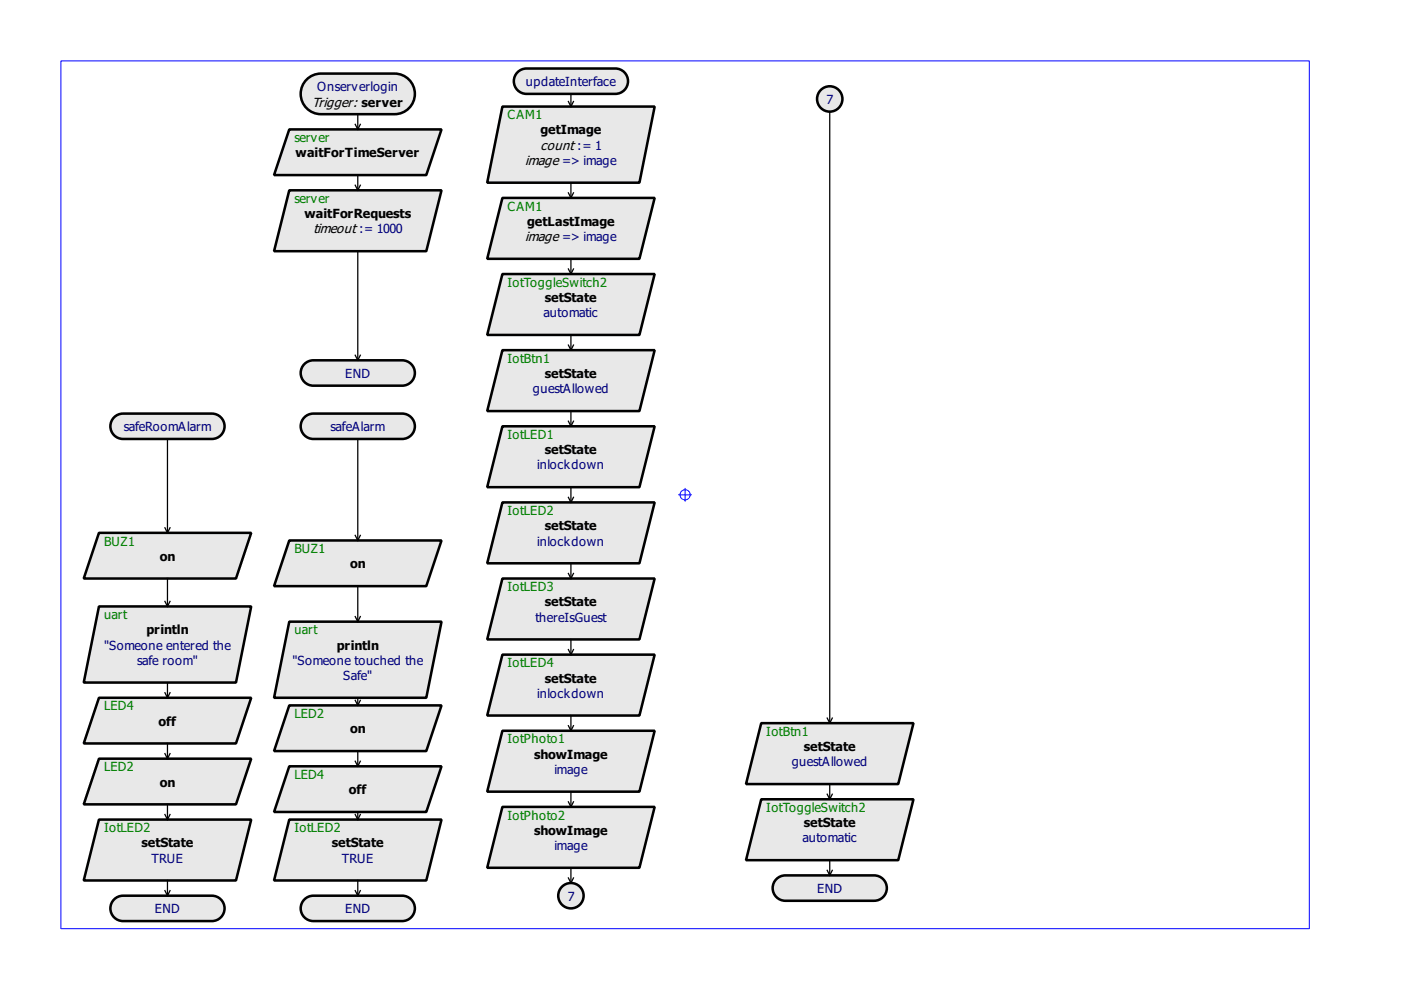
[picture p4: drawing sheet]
<svg xmlns="http://www.w3.org/2000/svg" width="297mm" height="210mm" viewBox="0 0 297 210" stroke-linecap="round" stroke-linejoin="round" font-family="sans-serif">
<path d="M12.9 12.9h264.7v184h-264.7z" fill-rule="evenodd" fill="#fff" stroke="#00f" stroke-width=".21"/>
<g fill="none" stroke="#00f" stroke-width=".21">
<path d="M143.9 104.9h2.7M145.3 103.6v2.7"/>
<circle cx="145.3" cy="104.9" r="1.08"/>
</g>
<g fill="#e8e8e8" stroke="#000" stroke-width=".54">
<path d="M64.3 88.7a2.68 2.68 0 0 1 2.1-1h18.9a2.69 2.69 0 0 1 2.7 2.7 2.69 2.69 0 0 1-2.7 2.7h-18.9a2.69 2.69 0 0 1-2.4-1.6 2.69 2.69 0 0 1 .3-2.8z" fill-rule="evenodd"/>
<path d="M64.3 190.9a2.68 2.68 0 0 1 2.1-1h18.9a2.69 2.69 0 0 1 2.7 2.7 2.69 2.69 0 0 1-2.7 2.7h-18.9a2.69 2.69 0 0 1-2.4-1.5 2.69 2.69 0 0 1 .3-2.9z" fill-rule="evenodd"/>
<path d="M61.3 131.8h32.3l-3.2 16.1h-32.3z" fill-rule="evenodd"/>
<path d="M61.3 149.6h32.3l-3.2 9.6h-32.3z" fill-rule="evenodd"/>
<path d="M61.3 162.5h32.3l-3.2 9.7h-32.3z" fill-rule="evenodd"/>
<path d="M64.8 17.1a4.3 4.3 0 0 1 3.3-1.5h15.6a4.3 4.3 0 0 1 4.3 4.3 4.3 4.3 0 0 1-4.3 4.3h-15.6a4.3 4.3 0 0 1-3.9-2.5 4.3 4.3 0 0 1 .6-4.6z" fill-rule="evenodd"/>
<path d="M64.3 77.4a2.68 2.68 0 0 1 2.1-1h18.9a2.69 2.69 0 0 1 2.7 2.7 2.69 2.69 0 0 1-2.7 2.7h-18.9a2.69 2.69 0 0 1-2.4-1.6 2.69 2.69 0 0 1 .3-2.8z" fill-rule="evenodd"/>
<path d="M61.3 40.3h32.3l-3.2 13h-32.3z" fill-rule="evenodd"/>
<path d="M61.3 27.4h32.3l-3.2 9.7h-32.3z" fill-rule="evenodd"/>
<path d="M109.5 15.5a2.68 2.68 0 0 1 2.1-1h18.9a2.69 2.69 0 0 1 2.7 2.7 2.69 2.69 0 0 1-2.7 2.7h-18.9a2.69 2.69 0 0 1-2.4-1.5 2.69 2.69 0 0 1 .3-2.9z" fill-rule="evenodd"/>
<path d="M164.4 186.6a2.68 2.68 0 0 1 2.1-1h18.8a2.69 2.69 0 0 1 2.7 2.7 2.69 2.69 0 0 1-2.7 2.7h-18.8a2.69 2.69 0 0 1-2.4-1.5 2.69 2.69 0 0 1 .3-2.9z" fill-rule="evenodd"/>
<path d="M106.5 58.1h32.3l-3.2 12.9h-32.3z" fill-rule="evenodd"/>
<path d="M161.4 169.5h32.3l-3.3 12.9h-32.2z" fill-rule="evenodd"/>
<path d="M106.5 74.2h32.3l-3.2 13h-32.3z" fill-rule="evenodd"/>
<path d="M106.5 90.4h32.3l-3.2 12.9h-32.3z" fill-rule="evenodd"/>
<path d="M106.5 106.5h32.3l-3.2 12.9h-32.3z" fill-rule="evenodd"/>
<path d="M106.5 122.7h32.3l-3.2 12.9h-32.3z" fill-rule="evenodd"/>
<path d="M106.5 138.8h32.3l-3.2 12.9h-32.3z" fill-rule="evenodd"/>
<path d="M106.5 154.9h32.3l-3.2 13h-32.3z" fill-rule="evenodd"/>
<path d="M106.5 171.1h32.3l-3.2 12.9h-32.3z" fill-rule="evenodd"/>
<path d="M61.3 173.8h32.3l-3.2 12.9h-32.3z" fill-rule="evenodd"/>
<path d="M24 88.7a2.68 2.68 0 0 1 2.1-1h18.8a2.69 2.69 0 0 1 2.7 2.7 2.69 2.69 0 0 1-2.7 2.7h-18.8a2.69 2.69 0 0 1-2.4-1.6 2.69 2.69 0 0 1 .3-2.8z" fill-rule="evenodd"/>
<path d="M24 190.9a2.68 2.68 0 0 1 2.1-1h18.8a2.69 2.69 0 0 1 2.7 2.7 2.69 2.69 0 0 1-2.7 2.7h-18.8a2.69 2.69 0 0 1-2.4-1.5 2.69 2.69 0 0 1 .3-2.9z" fill-rule="evenodd"/>
<path d="M21 128.6h32.3l-3.3 16.1h-32.2z" fill-rule="evenodd"/>
<path d="M21 147.9h32.3l-3.3 9.7h-32.2z" fill-rule="evenodd"/>
<path d="M21 160.9h32.3l-3.3 9.6h-32.2z" fill-rule="evenodd"/>
<path d="M21 173.8h32.3l-3.3 12.9h-32.2z" fill-rule="evenodd"/>
<path d="M21 113h32.3l-3.3 9.7h-32.2z" fill-rule="evenodd"/>
<path d="M61.3 114.6h32.3l-3.2 9.7h-32.3z" fill-rule="evenodd"/>
<path d="M106.5 42h32.3l-3.2 12.9h-32.3z" fill-rule="evenodd"/>
<path d="M106.5 22.6h32.3l-3.2 16.1h-32.3z" fill-rule="evenodd"/>
<path d="M161.4 153.3h32.3l-3.3 12.9h-32.2z" fill-rule="evenodd"/>
<circle cx="121" cy="189.9" r="2.69"/>
</g>
<g fill="none" stroke="#000" stroke-width=".27">
<path d="M121 19.9v2.7M75.3 26.4l.6 1M75.3 39.3l.6 1M75.9 24.2v3.2M75.9 37.1v3.2M76.4 26.4l-.5 1M76.4 39.3l-.5 1M120.5 21.5l.5 1.1M121 38.7v3.3M121.6 21.5l-.6 1.1M75.9 53.3v23.1M120.5 57l.5 1.1"/>
<path d="M120.5 40.9l.5 1.1M121 54.9v3.2M121.6 57l-.6 1.1M121.6 40.9l-.6 1.1M75.3 75.3l.6 1.1M76.4 75.3l-.5 1.1M120.5 73.2l.5 1M121 71v3.2M121.6 73.2l-.6 1M35.5 93.1v19.9M75.9 93.1v21.5M120.5 89.3l.5 1.1"/>
<path d="M121 87.2v3.2M121.6 89.3l-.6 1.1M35 111.9l.5 1.1M36 111.9l-.5 1.1M75.3 113.5l.6 1.1M76.4 113.5l-.5 1.1M120.5 105.4l.5 1.1M121 103.3v3.2M121 119.4v3.3M121.6 105.4l-.6 1.1M35 127.5l.5 1.1M35.5 122.7v5.9"/>
<path d="M36 127.5l-.5 1.1M75.3 130.7l.6 1.1M75.9 124.3v7.5M76.4 130.7l-.5 1.1M120.5 121.6l.5 1.1M120.5 137.7l.5 1.1M121 135.6v3.2M121.6 121.6l-.6 1.1M121.6 137.7l-.6 1.1M35 146.9l.5 1M35 159.8l.5 1.1M35.5 144.7v3.2"/>
<path d="M35.5 157.6v3.3M36 146.9l-.5 1M36 159.8l-.5 1.1M75.3 148.5l.6 1.1M75.9 147.9v1.7M75.9 159.2v3.3M76.4 148.5l-.5 1.1M120.5 153.9l.5 1M121 151.7v3.2M121.6 153.9l-.6 1M35 172.7l.5 1.1M35.5 170.5v3.3"/>
<path d="M36 172.7l-.5 1.1M75.3 161.4l.6 1.1M75.3 172.7l.6 1.1M75.9 172.2v1.6M76.4 161.4l-.5 1.1M76.4 172.7l-.5 1.1M120.5 170l.5 1.1M121 167.9v3.2M121.6 170l-.6 1.1M175.4 168.4l.5 1.1M175.9 166.2v3.3M176.5 168.4l-.6 1.1"/>
<path d="M35 188.8l.5 1.1M35.5 186.7v3.2M36 188.8l-.5 1.1M75.3 188.8l.6 1.1M75.9 186.7v3.2M76.4 188.8l-.5 1.1M120.5 186.1l.5 1.1M121 184v3.2M121.6 186.1l-.6 1.1M175.4 184.5l.5 1.1M175.9 182.4v3.2M176.5 184.5l-.6 1.1"/>
</g>
<circle cx="175.9" cy="21" r="2.69" fill="#e8e8e8" stroke="#000" stroke-width=".54"/>
<path d="M175.9 23.7v129.6M175.4 152.3l.5 1M176.5 152.3l-.6 1" fill="none" stroke="#000" stroke-width=".27"/>
<g font-size="3.4">
<text x="66.2" y="22.6">Trigger: server</text>
<text x="111.4" y="35">image =&gt; image</text>
<text x="114.6" y="31.7">count := 1</text>
<text x="66.4" y="49.5">timeout := 1000</text>
<text x="111.4" y="51.1">image =&gt; image</text>
</g>
<g font-size="3.2" fill="#000080">
<text x="67.2" y="19.4">Onserverlogin</text>
<text x="111.5" y="18.3">updateInterface</text>
<text x="175.2" y="22.1">7</text>
<text x="115.3" y="67.2">automatic</text>
<text x="73.2" y="80.2">END</text>
<text x="113" y="83.4">guestAllowed</text>
<text x="26.2" y="91.5">safeRoomAlarm</text>
<text x="70.1" y="91.5">safeAlarm</text>
<text x="113.9" y="99.5">inlockdown</text>
<text x="113.9" y="115.7">inlockdown</text>
<text x="113.5" y="131.8">thereIsGuest</text>
<text x="22.1" y="137.7">&quot;Someone entered the</text>
<text x="29.1" y="141">safe room&quot;</text>
<text x="62" y="141">&quot;Someone touched the</text>
<text x="72.8" y="144.2">Safe&quot;</text>
<text x="113.9" y="147.9">inlockdown</text>
<text x="117.5" y="164.1">image</text>
<text x="167.9" y="162.5">guestAllowed</text>
<text x="170.1" y="178.6">automatic</text>
<text x="32.1" y="182.9">TRUE</text>
<text x="72.5" y="182.9">TRUE</text>
<text x="117.5" y="180.2">image</text>
<text x="120.4" y="191">7</text>
<text x="173.2" y="189.4">END</text>
<text x="32.8" y="193.7">END</text>
<text x="73.2" y="193.7">END</text>
</g>
<g font-size="3.2" fill="#008000">
<text x="107.6" y="25.3">CAM1</text>
<text x="62.4" y="30.1">server</text>
<text x="62.4" y="43">server</text>
<text x="107.6" y="44.7">CAM1</text>
<text x="107.6" y="60.8">IotToggleSwitch2</text>
<text x="107.6" y="76.9">IotBtn1</text>
<text x="107.6" y="93.1">IotLED1</text>
<text x="107.6" y="109.2">IotLED2</text>
<text x="22.1" y="115.7">BUZ1</text>
<text x="62.4" y="117.3">BUZ1</text>
<text x="107.6" y="125.4">IotLED3</text>
<text x="22.1" y="131.3">uart</text>
<text x="62.4" y="134.5">uart</text>
<text x="107.6" y="141.5">IotLED4</text>
<text x="22.1" y="150.6">LED4</text>
<text x="62.4" y="152.3">LED2</text>
<text x="107.6" y="157.6">IotPhoto1</text>
<text x="162.5" y="156">IotBtn1</text>
<text x="22.1" y="163.5">LED2</text>
<text x="62.4" y="165.2">LED4</text>
<text x="107.6" y="173.8">IotPhoto2</text>
<text x="162.5" y="172.2">IotToggleSwitch2</text>
<text x="22.1" y="176.5">IotLED2</text>
<text x="62.4" y="176.5">IotLED2</text>
</g>
<g font-size="3.2">
<text x="114.6" y="28.5">getImage</text>
<text x="62.7" y="33.4">waitForTimeServer</text>
<text x="64.6" y="46.3">waitForRequests</text>
<text x="111.8" y="47.9">getLastImage</text>
<text x="115.5" y="64">setState</text>
<text x="115.5" y="80.2">setState</text>
<text x="115.5" y="96.3">setState</text>
<text x="115.5" y="112.4">setState</text>
<text x="33.9" y="118.9">on</text>
<text x="74.2" y="120.5">on</text>
<text x="115.5" y="128.6">setState</text>
<text x="31.1" y="134.5">println</text>
<text x="71.4" y="137.7">println</text>
<text x="115.5" y="144.7">setState</text>
<text x="33.6" y="153.9">off</text>
<text x="74.2" y="155.5">on</text>
<text x="113.2" y="160.9">showImage</text>
<text x="170.4" y="159.2">setState</text>
<text x="33.9" y="166.8">on</text>
<text x="74" y="168.4">off</text>
<text x="30" y="179.7">setState</text>
<text x="70.3" y="179.7">setState</text>
<text x="113.2" y="177">showImage</text>
<text x="170.4" y="175.4">setState</text>
</g>
</svg>
